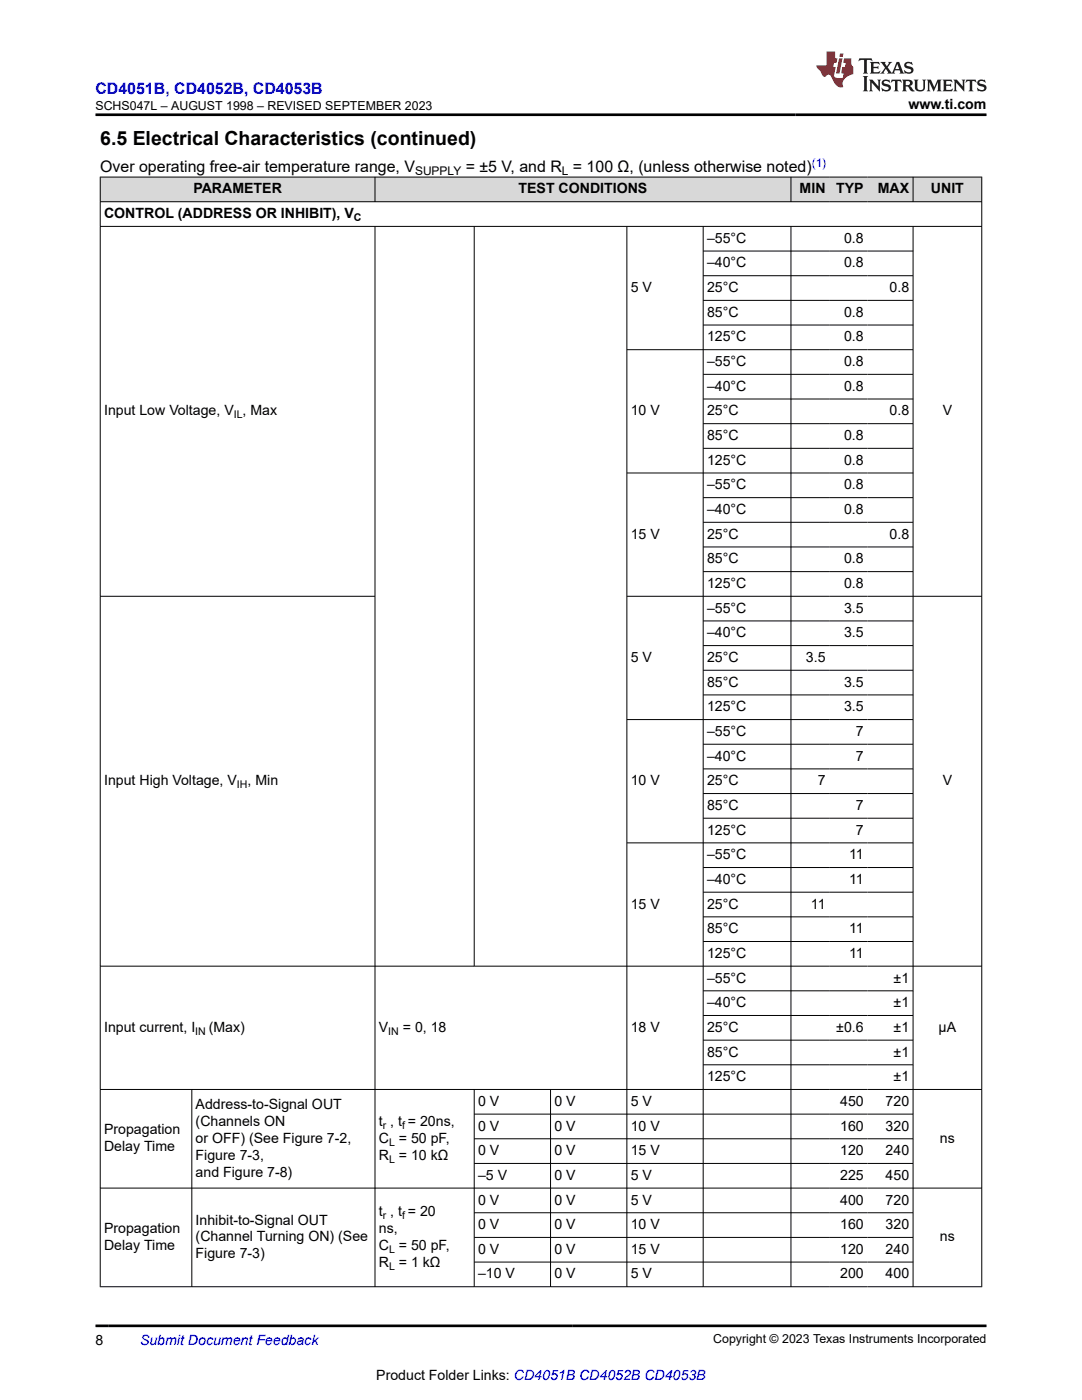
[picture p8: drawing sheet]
<svg xmlns="http://www.w3.org/2000/svg" width="216mm" height="279mm" viewBox="0 0 216 279" stroke-linecap="round" stroke-linejoin="round" font-family="sans-serif">
<g fill="#d8d8d8">
<path d="M20 35.3h175.9v5h-175.9z" fill-rule="evenodd"/>
<path d="M20.1 35.4h54.7v4.8h-54.7z" fill-rule="evenodd"/>
<path d="M74.9 35.4h82.9v4.8h-82.9z" fill-rule="evenodd"/>
<path d="M157.9 35.4h7.5v4.8h-7.5z" fill-rule="evenodd"/>
<path d="M165.4 35.4h7.7v4.8h-7.7z" fill-rule="evenodd"/>
<path d="M173.1 35.4h9v4.8h-9z" fill-rule="evenodd"/>
<path d="M182.3 35.4h13.5v4.8h-13.5z" fill-rule="evenodd"/>
</g>
<g fill="none" stroke="#000" stroke-width=".2">
<path d="M19.9 35.3h176.1M20 35.3v221.6M74.8 35.3v5M157.8 35.3v5M182.2 35.3v5M195.9 35.3v221.6M19.9 40.3h176.1M19.9 45.2h176.1M74.8 45.2v211.7M94.6 45.2v147.7M125.1 45.2v211.7M140.3 45.2v211.7"/>
<path d="M140.3 50.1h42M140.3 55h42M140.3 59.9h42M157.8 45.2v211.7M182.2 45.2v211.7M140.3 64.9h42M140.3 74.7h42M140.3 79.6h42M182.3 69.8h-57.2M140.3 84.6h42M140.3 89.5h42M140.3 99.3h42"/>
<path d="M182.3 94.4h-57.2M19.9 119h55M125.1 119h70.9M140.3 104.2h42M140.3 109.2h42M140.3 114.1h42M140.3 123.9h42M140.3 128.8h42M140.3 133.8h42M140.3 138.7h42M140.3 148.5h42M140.3 153.4h42"/>
<path d="M140.3 158.4h42M182.3 143.6h-57.2M140.3 163.3h42M140.3 173.1h42M140.3 178.1h42M182.3 168.2h-57.2M19.9 192.8h176.1M140.3 183h42M140.3 187.9h42M140.3 197.7h42M19.9 217.4h176.1M38.3 217.4v39.5"/>
<path d="M94.6 217.4v39.5M109.9 217.4v39.5M140.3 202.7h42M140.3 207.6h42M140.3 212.5h42M19.9 237.1h176.1M94.6 222.3h87.7M94.6 227.3h87.7M94.6 232.2h87.7M19.9 256.8h176.1M94.6 242h87.7M94.6 247h87.7"/>
<path d="M94.6 251.9h87.7"/>
</g>
<path d="M171.5 11.6l-.2 .6 .5-.2h.6v.1v2.2l-.2 .4h1l-.2-.4v-2.2v-.1h.5l.6 .2-.2-.6zM173.6 12.4l.2 .3v1.6l-.2 .4h1.9l.1-.6a1.08 1.08 0 0 1-1.3 .2v-.7h.6l.4 .2v-.7l-.4 .2h-.6v-.5l.2-.2a1 1 0 0 1 1 .3l-.1-.5zM175.7 12.4l.9 1.1-1 1.2h.9l-.2-.2 .5-.8 .4 .8-.2 .2h1.6l-.2-.2 .2-.5h.9l.1 .5-.1 .2h.9l-.2-.4-.8-1.9h-.5l-.9 2.1-.9-1.1 .9-1h-.8l.2 .2-.4 .6-.4-.6 .2-.2zM179 12.8l.4 1h-.7zM180.7 12.5a.65 .65 0 0 0-.2 .7 .65 .65 0 0 0 .6 .5l.6 .1 .1 .3a.79 .79 0 0 1-.7 .4 .79 .79 0 0 1-.7-.5l.1 .7 .2-.1a.93 .93 0 0 0 1.1 0 .93 .93 0 0 0 .4-.9 1.46 1.46 0 0 0-1.2-.6l-.1-.3a1.09 1.09 0 0 1 1.2 .2l-.2-.6-.1 .1-.5-.2zM172.2 15.2l.2 .4v2.2l-.2 .4h1l-.2-.4v-2.2l.2-.4zM173.4 15.9l.2 .4v1.5l-.2 .4h.8l-.3-.4 .1-1.3 1.6 1.8v-2l.2-.4h-.7l.1 .2 .1 1.1-1.2-1.3zM176.2 16a.65 .65 0 0 0-.2 .8 .65 .65 0 0 0 .6 .4l.6 .2 .1 .2a.79 .79 0 0 1-.7 .4 .79 .79 0 0 1-.7-.5l.1 .7 .2-.1a.93 .93 0 0 0 1.1 .1 .93 .93 0 0 0 .4-1 1.46 1.46 0 0 0-1.2-.5l-.1-.4a1.09 1.09 0 0 1 1.2 .2l-.1-.6-.2 .1-.5-.1zM177.9 15.9l-.1 .6a.63 .63 0 0 1 .8-.3v1.6l-.3 .4h1l-.2-.4v-1.6a.66 .66 0 0 1 .8 .3l-.1-.6zM180 15.9l.2 .4v1.5l-.2 .4h1l-.2-.2-.1-.7h.5l.1 .2a.79 .79 0 0 0 1.2 .6l-1-.9a.61 .61 0 0 0 .6-.6 .61 .61 0 0 0-.5-.7zM180.8 16.2h.1a.47 .47 0 0 1 .5 .1 .47 .47 0 0 1 .1 .5l-.1 .1-.7 .1zM182.3 15.9l.2 .2a2.27 2.27 0 0 0 .4 2 1.04 1.04 0 0 0 1.7-.7v-1.3l.2-.2h-.8l.2 .4v1.1a.6 .6 0 0 1-.6 .6 .6 .6 0 0 1-.6-.6v-1.1l.3-.4zM184.9 15.9l.2 .4v1.5l-.2 .4h.8l-.3-.4v-1.4l.9 1.9 .9-1.9v1.4l-.3 .4h1l-.2-.4v-1.5l.2-.4h-.8l-.7 1.5-.6-1.5zM188.1 15.9l.2 .4v1.5l-.2 .4h1.9l.1-.6a1.09 1.09 0 0 1-1.3 .2v-.7h.6l.4 .2v-.6l-.4 .2h-.6v-.6l.2-.1a1.01 1.01 0 0 1 1 .3l-.1-.6zM190.2 15.9l.3 .4v1.5l-.3 .4h.8l-.2-.4v-1.3l1.6 1.8v-2l.2-.4h-.7l.2 .2v1.1l-1.2-1.3zM192.8 15.9l-.1 .6a.63 .63 0 0 1 .8-.3v1.6l-.3 .4h1l-.2-.4v-1.6a.66 .66 0 0 1 .8 .3l-.1-.6zM195.2 16a.65 .65 0 0 0-.2 .8 .65 .65 0 0 0 .6 .4l.6 .2 .2 .2a.79 .79 0 0 1-.7 .4 .79 .79 0 0 1-.7-.5l.1 .7 .2-.1a.93 .93 0 0 0 1 .1 .93 .93 0 0 0 .5-1 1.46 1.46 0 0 0-1.3-.5v-.4a1.09 1.09 0 0 1 1.2 .2l-.2-.6-.2 .1-.5-.1z" fill="#231f20"/>
<path d="M164.9 10.3v2.7h-2l.1 .4 .8 1a.95 .95 0 0 0 1 .9 .59 .59 0 0 1 .5-.4 .59 .59 0 0 1 .5 .3l.4 .8a1.59 1.59 0 0 0 2.1 1.4 1.61 1.61 0 0 1 1-2.3l1-.3-.1-1.5a1.59 1.59 0 0 1-.3-1.7h-1.5l-.2 .9h.6l-.2 .9h-.5l-.2 .9v.3l.4 .1-.1 .9h-.7a.73 .73 0 0 1-1-.7l.3-1.5h-.5l.1-.9h.5l.2-.9h-.5v-1.3zM167.4 11.6l-.6 3.1h.7l.6-3.1zM167.6 10.7l-.1 .6h.7l.1-.6z" fill="#ed1c24"/>
<path d="M19.1 22.9h177.8M19.1 264.6h177.8" fill="none" stroke="#000" stroke-width=".53"/>
<text font-size="3.9" x="20" y="28.8">6.5 Electrical Characteristics (continued)</text>
<text font-size="3.2" fill="#00f" x="19.1" y="18.7">CD4051B, CD4052B, CD4053B</text>
<g font-size="3.2">
<text x="20" y="34.3">Over operating free-air temperature range, V</text>
<text x="92.9" y="34.3">= ±5 V, and R = 100 Ω, (unless otherwise noted)</text>
</g>
<g font-size="2.8">
<text x="181.3" y="21.8">www.ti.com</text>
<text x="38.6" y="38.6">PARAMETER</text>
<text x="103.5" y="38.6">TEST CONDITIONS</text>
<text x="159.6" y="38.6">MIN</text>
<text x="166.9" y="38.6">TYP</text>
<text x="175.2" y="38.6">MAX</text>
<text x="185.8" y="38.6">UNIT</text>
<text x="20.8" y="43.5">CONTROL (ADDRESS OR INHIBIT), V</text>
<text x="141.1" y="48.5">–55°C</text>
<text x="141.1" y="53.4">–40°C</text>
<text x="168.4" y="48.5">0.8</text>
<text x="168.4" y="53.4">0.8</text>
<text x="125.9" y="58.3">5 V</text>
<text x="141.1" y="58.3">25°C</text>
<text x="177.5" y="58.3">0.8</text>
<text x="141.1" y="63.2">85°C</text>
<text x="168.4" y="63.2">0.8</text>
<text x="141.1" y="68.1">125°C</text>
<text x="168.4" y="68.1">0.8</text>
<text x="141.1" y="73.1">–55°C</text>
<text x="141.1" y="78">–40°C</text>
<text x="168.4" y="73.1">0.8</text>
<text x="168.4" y="78">0.8</text>
<text x="20.8" y="82.9">Input Low Voltage, V , Max</text>
<text x="125.9" y="82.9">10 V</text>
<text x="141.1" y="82.9">25°C</text>
<text x="177.5" y="82.9">0.8</text>
<text x="188.1" y="82.9">V</text>
<text x="141.1" y="87.8">85°C</text>
<text x="168.4" y="87.8">0.8</text>
<text x="141.1" y="92.7">125°C</text>
<text x="168.4" y="92.7">0.8</text>
<text x="141.1" y="97.7">–55°C</text>
<text x="168.4" y="97.7">0.8</text>
<text x="125.9" y="107.5">15 V</text>
<text x="141.1" y="102.6">–40°C</text>
<text x="141.1" y="107.5">25°C</text>
<text x="168.4" y="102.6">0.8</text>
<text x="177.5" y="107.5">0.8</text>
<text x="141.1" y="112.4">85°C</text>
<text x="168.4" y="112.4">0.8</text>
<text x="141.1" y="117.4">125°C</text>
<text x="168.4" y="117.4">0.8</text>
<text x="141.1" y="122.3">–55°C</text>
<text x="168.4" y="122.3">3.5</text>
<text x="141.1" y="127.2">–40°C</text>
<text x="168.4" y="127.2">3.5</text>
<text x="125.9" y="132.1">5 V</text>
<text x="141.1" y="132.1">25°C</text>
<text x="141.1" y="137">85°C</text>
<text x="160.8" y="132.1">3.5</text>
<text x="168.4" y="137">3.5</text>
<text x="141.1" y="142">125°C</text>
<text x="168.4" y="142">3.5</text>
<text x="141.1" y="146.9">–55°C</text>
<text x="170.8" y="146.9">7</text>
<text x="141.1" y="151.8">–40°C</text>
<text x="170.8" y="151.8">7</text>
<text x="20.8" y="156.7">Input High Voltage, V</text>
<text x="49.4" y="156.7">, Min</text>
<text x="125.9" y="156.7">10 V</text>
<text x="141.1" y="156.7">25°C</text>
<text x="141.1" y="161.6">85°C</text>
<text x="163.2" y="156.7">7</text>
<text x="170.8" y="161.6">7</text>
<text x="188.1" y="156.7">V</text>
<text x="141.1" y="166.6">125°C</text>
<text x="170.8" y="166.6">7</text>
<text x="141.1" y="171.5">–55°C</text>
<text x="169.4" y="171.5">11</text>
<text x="141.1" y="176.4">–40°C</text>
<text x="169.4" y="176.4">11</text>
<text x="125.9" y="181.3">15 V</text>
<text x="141.1" y="181.3">25°C</text>
<text x="161.8" y="181.3">11</text>
<text x="141.1" y="186.3">85°C</text>
<text x="141.1" y="191.2">125°C</text>
<text x="169.4" y="186.3">11</text>
<text x="169.4" y="191.2">11</text>
<text x="141.1" y="196.1">–55°C</text>
<text x="178.3" y="196.1">±1</text>
<text x="141.1" y="201">–40°C</text>
<text x="178.3" y="201">±1</text>
<text x="20.8" y="205.9">Input current, I</text>
<text x="41.7" y="205.9">(Max)</text>
<text x="75.6" y="205.9">V</text>
<text x="80.4" y="205.9">= 0, 18</text>
<text x="125.9" y="205.9">18 V</text>
<text x="141.1" y="205.9">25°C</text>
<text x="166.9" y="205.9">±0.6</text>
<text x="178.3" y="205.9">±1</text>
<text x="187.3" y="205.9">µA</text>
<text x="141.1" y="210.9">85°C</text>
<text x="141.1" y="215.8">125°C</text>
<text x="178.3" y="210.9">±1</text>
<text x="178.3" y="215.8">±1</text>
<text x="39" y="221.3">Address-to-Signal OUT</text>
<text x="95.4" y="220.7">0 V</text>
<text x="110.6" y="220.7">0 V</text>
<text x="125.9" y="220.7">5 V</text>
<text x="167.6" y="220.7">450</text>
<text x="176.7" y="220.7">720</text>
<text x="20.8" y="226.4">Propagation</text>
<text x="39" y="224.7">(Channels ON</text>
<text x="75.6" y="224.7">t , t = 20ns,</text>
<text x="95.4" y="225.6">0 V</text>
<text x="110.6" y="225.6">0 V</text>
<text x="125.9" y="225.6">10 V</text>
<text x="167.6" y="225.6">160</text>
<text x="176.7" y="225.6">320</text>
<text x="20.8" y="229.8">Delay Time</text>
<text x="39" y="228.1">or OFF) (See Figure 7-2,</text>
<text x="39" y="231.5">Figure 7-3,</text>
<text x="75.6" y="228.1">C = 50 pF,</text>
<text x="75.6" y="231.5">R = 10 kΩ</text>
<text x="95.4" y="230.5">0 V</text>
<text x="110.6" y="230.5">0 V</text>
<text x="125.9" y="230.5">15 V</text>
<text x="167.6" y="230.5">120</text>
<text x="176.7" y="230.5">240</text>
<text x="187.6" y="228.1">ns</text>
<text x="39" y="234.9">and Figure 7-8)</text>
<text x="95.4" y="235.5">–5 V</text>
<text x="110.6" y="235.5">0 V</text>
<text x="125.9" y="235.5">5 V</text>
<text x="167.6" y="235.5">225</text>
<text x="176.7" y="235.5">450</text>
<text x="39" y="244.4">Inhibit-to-Signal OUT</text>
<text x="75.6" y="242.7">t , t = 20</text>
<text x="95.4" y="240.4">0 V</text>
<text x="95.4" y="245.3">0 V</text>
<text x="110.6" y="240.4">0 V</text>
<text x="110.6" y="245.3">0 V</text>
<text x="125.9" y="240.4">5 V</text>
<text x="125.9" y="245.3">10 V</text>
<text x="167.6" y="240.4">400</text>
<text x="167.6" y="245.3">160</text>
<text x="176.7" y="240.4">720</text>
<text x="176.7" y="245.3">320</text>
<text x="20.8" y="246.1">Propagation</text>
<text x="20.8" y="249.5">Delay Time</text>
<text x="39" y="247.8">(Channel Turning ON) (See</text>
<text x="39" y="251.2">Figure 7-3)</text>
<text x="75.6" y="246.1">ns,</text>
<text x="75.6" y="249.5">C = 50 pF,</text>
<text x="95.4" y="250.2">0 V</text>
<text x="110.6" y="250.2">0 V</text>
<text x="125.9" y="250.2">15 V</text>
<text x="167.6" y="250.2">120</text>
<text x="176.7" y="250.2">240</text>
<text x="187.6" y="247.8">ns</text>
<text x="75.6" y="252.8">R = 1 kΩ</text>
<text x="95.4" y="255.1">–10 V</text>
<text x="110.6" y="255.1">0 V</text>
<text x="125.9" y="255.1">5 V</text>
<text x="167.6" y="255.1">200</text>
<text x="176.7" y="255.1">400</text>
<text x="19.1" y="268.4">8</text>
<text x="75.1" y="275.3">Product Folder Links: CD4051B CD4052B CD4053B</text>
</g>
<text font-size="2.8" fill="#00f" x="27.9" y="268.4">Submit Document Feedback</text>
<g font-size="2.5">
<text x="19.1" y="21.9">SCHS047L – AUGUST 1998 – REVISED SEPTEMBER 2023</text>
<text x="142.3" y="268.1">Copyright © 2023 Texas Instruments Incorporated</text>
</g>
<g font-size="2.4">
<text x="82.8" y="34.9">SUPPLY</text>
<text x="112.1" y="34.9">L</text>
</g>
<text font-size="2.4" fill="#00f" x="162" y="33.2">(1)</text>
<g font-size="2.1">
<text x="70.6" y="44.1">C</text>
<text x="46.7" y="83.5">IL</text>
<text x="47.3" y="157.3">IH</text>
<text x="39" y="206.5">IN</text>
<text x="77.5" y="206.5">IN</text>
<text x="76.4" y="225.3">r</text>
<text x="80.2" y="225.3">f</text>
<text x="77.6" y="228.6">L</text>
<text x="77.6" y="232">L</text>
<text x="76.4" y="243.3">r</text>
<text x="80.2" y="243.3">f</text>
<text x="77.6" y="250">L</text>
<text x="77.6" y="253.4">L</text>
</g>
</svg>
